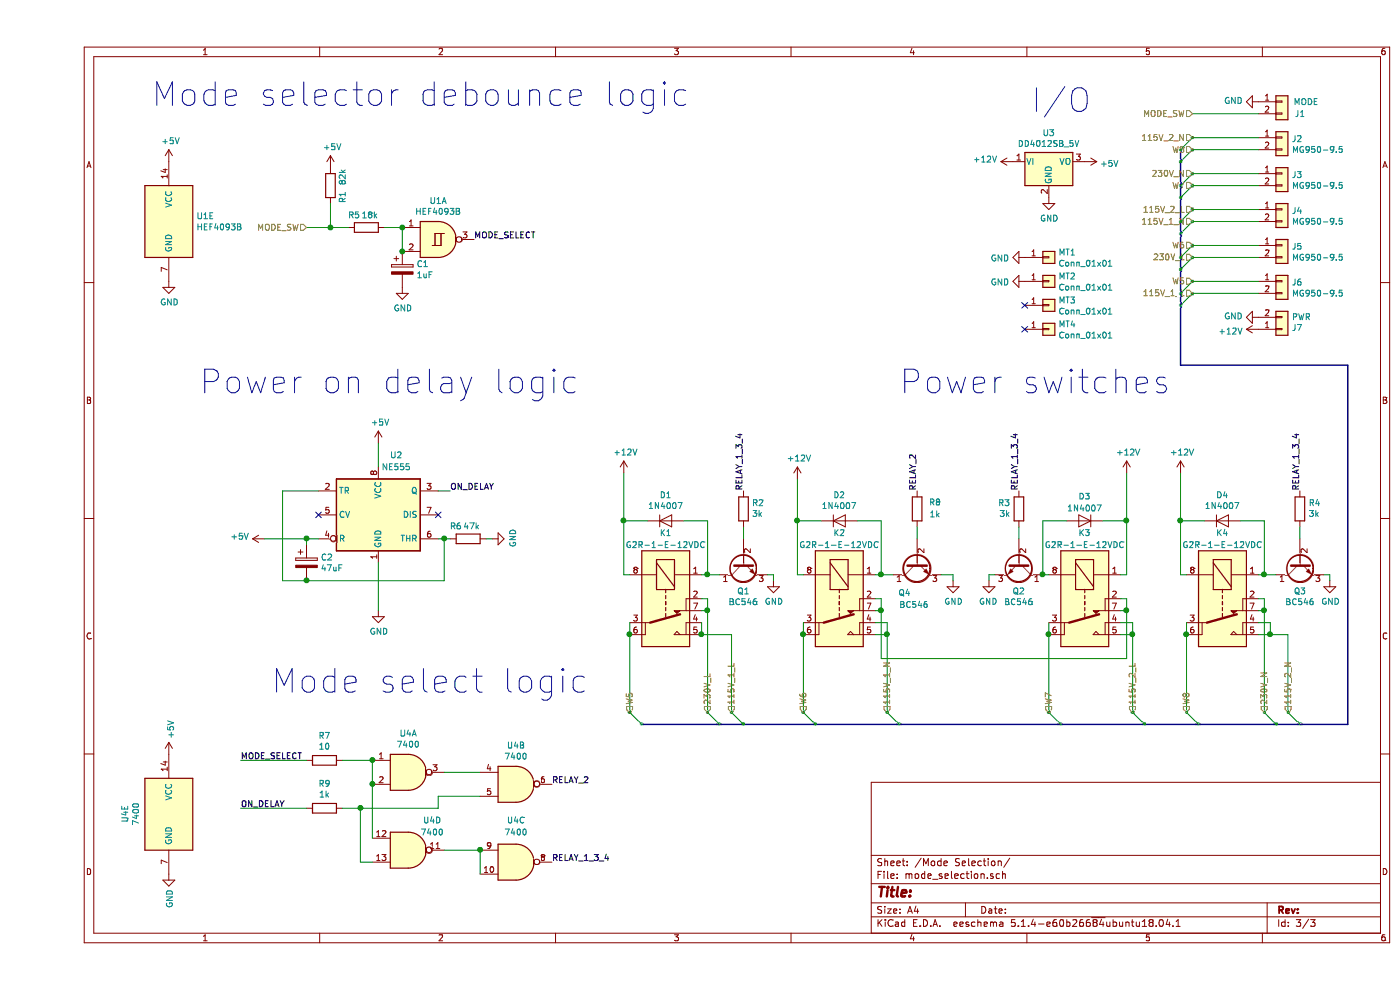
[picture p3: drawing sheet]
EESchema Schematic File Version 4
LIBS:isolation-transformer-cache
EELAYER 30 0
EELAYER END
$Descr A4 11693 8268
encoding utf-8
Sheet 3 3
Title ""
Date ""
Rev ""
Comp ""
Comment1 ""
Comment2 ""
Comment3 ""
Comment4 ""
$EndDescr
Wire Wire Line
	3700 7300 3700 7100
Wire Wire Line
	2550 6350 2800 6350
Wire Wire Line
	1700 6350 2250 6350
$Comp
L Device:R R7
U 1 1
P 2400 6350
F 0 "R7" V 2193 6350 50  0000 C CNN
F 1 "10" V 2284 6350 50  0000 C CNN
F 2 "Resistor_THT:R_Axial_DIN0207_L6.3mm_D2.5mm_P2.54mm_Vertical" V 2330 6350 50  0001 C CNN
F 3 "~" H 2400 6350 50  0001 C CNN
	1    2400 6350
	0    1    1    0   
$EndComp
$Comp
L power:GND #PWR0106
U 1 1
P 1100 7300
F 0 "#PWR0106" H 1100 7050 50  0001 C CNN
F 1 "GND" V 1105 7172 50  0000 R CNN
F 2 "" H 1100 7300 50  0001 C CNN
F 3 "" H 1100 7300 50  0001 C CNN
	1    1100 7300
	1    0    0    -1  
$EndComp
$Comp
L power:+5V #PWR0105
U 1 1
P 1100 6300
F 0 "#PWR0105" H 1100 6150 50  0001 C CNN
F 1 "+5V" V 1115 6428 50  0000 L CNN
F 2 "" H 1100 6300 50  0001 C CNN
F 3 "" H 1100 6300 50  0001 C CNN
	1    1100 6300
	1    0    0    -1  
$EndComp
Wire Wire Line
	3400 7100 3700 7100
Wire Wire Line
	2700 6750 2550 6750
Wire Wire Line
	2700 7200 2700 6750
Wire Wire Line
	2800 7200 2700 7200
Wire Wire Line
	3700 6450 3400 6450
Connection ~ 2700 6750
Wire Wire Line
	3350 6750 2700 6750
Wire Wire Line
	3350 6650 3350 6750
Wire Wire Line
	3700 6650 3350 6650
Wire Wire Line
	1700 6750 2250 6750
$Comp
L Device:R R9
U 1 1
P 2400 6750
F 0 "R9" V 2193 6750 50  0000 C CNN
F 1 "1k" V 2284 6750 50  0000 C CNN
F 2 "Resistor_THT:R_Axial_DIN0207_L6.3mm_D2.5mm_P2.54mm_Vertical" V 2330 6750 50  0001 C CNN
F 3 "~" H 2400 6750 50  0001 C CNN
	1    2400 6750
	0    1    1    0   
$EndComp
$Comp
L 74xx:7400 U4
U 5 1
P 1100 6800
F 0 "U4" V 733 6800 50  0000 C CNN
F 1 "7400" V 824 6800 50  0000 C CNN
F 2 "Package_DIP:DIP-14_W7.62mm_Socket_LongPads" H 1100 6800 50  0001 C CNN
F 3 "http://www.ti.com/lit/gpn/sn7400" H 1100 6800 50  0001 C CNN
	5    1100 6800
	1    0    0    -1  
$EndComp
$Comp
L 74xx:7400 U4
U 4 1
P 3100 7100
F 0 "U4" H 3300 7350 50  0000 C CNN
F 1 "7400" H 3300 7250 50  0000 C CNN
F 2 "Package_DIP:DIP-14_W7.62mm_Socket_LongPads" H 3100 7100 50  0001 C CNN
F 3 "http://www.ti.com/lit/gpn/sn7400" H 3100 7100 50  0001 C CNN
	4    3100 7100
	1    0    0    -1  
$EndComp
Connection ~ 3700 7100
$Comp
L 74xx:7400 U4
U 3 1
P 4000 7200
F 0 "U4" H 4000 7550 50  0000 C CNN
F 1 "7400" H 4000 7450 50  0000 C CNN
F 2 "Package_DIP:DIP-14_W7.62mm_Socket_LongPads" H 4000 7200 50  0001 C CNN
F 3 "http://www.ti.com/lit/gpn/sn7400" H 4000 7200 50  0001 C CNN
	3    4000 7200
	1    0    0    -1  
$EndComp
$Comp
L 74xx:7400 U4
U 2 1
P 4000 6550
F 0 "U4" H 4000 6875 50  0000 C CNN
F 1 "7400" H 4000 6784 50  0000 C CNN
F 2 "Package_DIP:DIP-14_W7.62mm_Socket_LongPads" H 4000 6550 50  0001 C CNN
F 3 "http://www.ti.com/lit/gpn/sn7400" H 4000 6550 50  0001 C CNN
	2    4000 6550
	1    0    0    -1  
$EndComp
Wire Wire Line
	2800 7000 2800 6550
Wire Wire Line
	2800 6550 2800 6350
Connection ~ 2800 6550
Connection ~ 2800 6350
$Comp
L 74xx:7400 U4
U 1 1
P 3100 6450
F 0 "U4" H 3100 6775 50  0000 C CNN
F 1 "7400" H 3100 6684 50  0000 C CNN
F 2 "Package_DIP:DIP-14_W7.62mm_Socket_LongPads" H 3100 6450 50  0001 C CNN
F 3 "http://www.ti.com/lit/gpn/sn7400" H 3100 6450 50  0001 C CNN
	1    3100 6450
	1    0    0    -1  
$EndComp
NoConn ~ 8250 2750
NoConn ~ 8250 2550
$Comp
L Connector_Generic:Conn_01x01 MT4
U 1 1
P 8450 2750
F 0 "MT4" H 8530 2792 50  0000 L CNN
F 1 "Conn_01x01" H 8530 2701 50  0000 L CNN
F 2 "MountingHole:MountingHole_3.2mm_M3" H 8450 2750 50  0001 C CNN
F 3 "~" H 8450 2750 50  0001 C CNN
	1    8450 2750
	1    0    0    -1  
$EndComp
$Comp
L Connector_Generic:Conn_01x01 MT3
U 1 1
P 8450 2550
F 0 "MT3" H 8530 2592 50  0000 L CNN
F 1 "Conn_01x01" H 8530 2501 50  0000 L CNN
F 2 "MountingHole:MountingHole_3.2mm_M3" H 8450 2550 50  0001 C CNN
F 3 "~" H 8450 2550 50  0001 C CNN
	1    8450 2550
	1    0    0    -1  
$EndComp
$Comp
L Connector_Generic:Conn_01x01 MT2
U 1 1
P 8450 2350
F 0 "MT2" H 8530 2392 50  0000 L CNN
F 1 "Conn_01x01" H 8530 2301 50  0000 L CNN
F 2 "MountingHole:MountingHole_3.2mm_M3_Pad" H 8450 2350 50  0001 C CNN
F 3 "~" H 8450 2350 50  0001 C CNN
	1    8450 2350
	1    0    0    -1  
$EndComp
$Comp
L Connector_Generic:Conn_01x01 MT1
U 1 1
P 8450 2150
F 0 "MT1" H 8530 2192 50  0000 L CNN
F 1 "Conn_01x01" H 8530 2101 50  0000 L CNN
F 2 "MountingHole:MountingHole_3.2mm_M3_Pad" H 8450 2150 50  0001 C CNN
F 3 "~" H 8450 2150 50  0001 C CNN
	1    8450 2150
	1    0    0    -1  
$EndComp
Wire Wire Line
	10200 1150 9650 1150
Wire Wire Line
	10200 2450 9650 2450
Wire Wire Line
	10200 2150 9650 2150
Wire Wire Line
	10200 2050 9650 2050
Wire Wire Line
	10200 1850 9650 1850
Wire Wire Line
	10200 1750 9650 1750
Wire Wire Line
	10200 1550 9650 1550
Wire Wire Line
	10200 1450 9650 1450
Wire Wire Line
	5800 5300 5800 5950
Wire Wire Line
	5600 5100 5600 5950
Wire Wire Line
	10450 5300 10450 5950
Wire Wire Line
	10250 5950 10250 5100
Wire Wire Line
	9150 5300 9150 5950
Wire Wire Line
	7100 5300 7100 5950
Wire Wire Line
	9100 5500 9100 5100
Wire Wire Line
	7050 5500 9100 5500
Wire Wire Line
	7050 5100 7050 5500
Wire Wire Line
	7650 4800 7650 4850
Wire Wire Line
	7550 4800 7650 4800
Wire Wire Line
	7350 4500 7350 4400
Text Notes 8300 950  0    197  ~ 0
I/O
Text Notes 7200 3300 0    197  ~ 0
Power switches
Text Notes 1350 3300 0    197  ~ 0
Power on delay logic
Text Notes 950  900  0    197  ~ 0
Mode selector debounce logic
Text Notes 1950 5800 0    197  ~ 0
Mode select logic
Wire Wire Line
	9100 4350 9100 3950
Wire Wire Line
	8900 4350 9100 4350
Wire Wire Line
	8400 4350 8600 4350
Wire Wire Line
	10200 2350 9650 2350
Wire Wire Line
	10200 1250 9650 1250
$Comp
L power:GND #PWR0117
U 1 1
P 10200 2650
F 0 "#PWR0117" H 10200 2400 50  0001 C CNN
F 1 "GND" V 10205 2522 50  0000 R CNN
F 2 "" H 10200 2650 50  0001 C CNN
F 3 "" H 10200 2650 50  0001 C CNN
	1    10200 2650
	0    1    -1   0   
$EndComp
$Comp
L power:+12V #PWR0116
U 1 1
P 10200 2750
F 0 "#PWR0116" H 10200 2600 50  0001 C CNN
F 1 "+12V" V 10215 2878 50  0000 L CNN
F 2 "" H 10200 2750 50  0001 C CNN
F 3 "" H 10200 2750 50  0001 C CNN
	1    10200 2750
	0    -1   1    0   
$EndComp
$Comp
L Connector_Generic:Conn_01x02 J7
U 1 1
P 10400 2750
F 0 "J7" H 10480 2742 50  0000 L CNN
F 1 "PWR" H 10480 2651 50  0000 L CNN
F 2 "CustomParts:TerminalBlock_bornier-2_P5.08mm_no_line" H 10400 2750 50  0001 C CNN
F 3 "~" H 10400 2750 50  0001 C CNN
	1    10400 2750
	1    0    0    1   
$EndComp
$Comp
L Connector_Generic:Conn_01x02 J6
U 1 1
P 10400 2350
F 0 "J6" H 10480 2342 50  0000 L CNN
F 1 "MG950-9.5" H 10480 2251 50  0000 L CNN
F 2 "CustomParts:TerminalBlock_CixiMeigan_MG950-9.5-2_P9.52mm" H 10400 2350 50  0001 C CNN
F 3 "~" H 10400 2350 50  0001 C CNN
	1    10400 2350
	1    0    0    -1  
$EndComp
$Comp
L Connector_Generic:Conn_01x02 J5
U 1 1
P 10400 2050
F 0 "J5" H 10480 2042 50  0000 L CNN
F 1 "MG950-9.5" H 10480 1951 50  0000 L CNN
F 2 "CustomParts:TerminalBlock_CixiMeigan_MG950-9.5-2_P9.52mm" H 10400 2050 50  0001 C CNN
F 3 "~" H 10400 2050 50  0001 C CNN
	1    10400 2050
	1    0    0    -1  
$EndComp
$Comp
L Connector_Generic:Conn_01x02 J4
U 1 1
P 10400 1750
F 0 "J4" H 10480 1742 50  0000 L CNN
F 1 "MG950-9.5" H 10480 1651 50  0000 L CNN
F 2 "CustomParts:TerminalBlock_CixiMeigan_MG950-9.5-2_P9.52mm" H 10400 1750 50  0001 C CNN
F 3 "~" H 10400 1750 50  0001 C CNN
	1    10400 1750
	1    0    0    -1  
$EndComp
$Comp
L Connector_Generic:Conn_01x02 J3
U 1 1
P 10400 1450
F 0 "J3" H 10480 1442 50  0000 L CNN
F 1 "MG950-9.5" H 10480 1351 50  0000 L CNN
F 2 "CustomParts:TerminalBlock_CixiMeigan_MG950-9.5-2_P9.52mm" H 10400 1450 50  0001 C CNN
F 3 "~" H 10400 1450 50  0001 C CNN
	1    10400 1450
	1    0    0    -1  
$EndComp
$Comp
L Connector_Generic:Conn_01x02 J2
U 1 1
P 10400 1150
F 0 "J2" H 10480 1142 50  0000 L CNN
F 1 "MG950-9.5" H 10480 1051 50  0000 L CNN
F 2 "CustomParts:TerminalBlock_CixiMeigan_MG950-9.5-2_P9.52mm" H 10400 1150 50  0001 C CNN
F 3 "~" H 10400 1150 50  0001 C CNN
	1    10400 1150
	1    0    0    -1  
$EndComp
$Comp
L power:+5V #PWR0126
U 1 1
P 1100 1350
F 0 "#PWR0126" H 1100 1200 50  0001 C CNN
F 1 "+5V" H 1115 1523 50  0000 C CNN
F 2 "" H 1100 1350 50  0001 C CNN
F 3 "" H 1100 1350 50  0001 C CNN
	1    1100 1350
	1    0    0    -1  
$EndComp
$Comp
L power:GND #PWR0125
U 1 1
P 1100 2350
F 0 "#PWR0125" H 1100 2100 50  0001 C CNN
F 1 "GND" H 1105 2177 50  0000 C CNN
F 2 "" H 1100 2350 50  0001 C CNN
F 3 "" H 1100 2350 50  0001 C CNN
	1    1100 2350
	1    0    0    -1  
$EndComp
$Comp
L Connector_Generic:Conn_01x02 J1
U 1 1
P 10400 850
F 0 "J1" H 10550 750 50  0000 C CNN
F 1 "MODE" H 10600 850 50  0000 C CNN
F 2 "Connector_JST:JST_PH_B2B-PH-K_1x02_P2.00mm_Vertical" H 10400 850 50  0001 C CNN
F 3 "~" H 10400 850 50  0001 C CNN
	1    10400 850 
	1    0    0    -1  
$EndComp
Wire Wire Line
	2450 1900 2250 1900
Wire Wire Line
	2450 1900 2600 1900
Connection ~ 2450 1900
Wire Wire Line
	2450 1700 2450 1900
Wire Wire Line
	2900 1900 3050 1900
$Comp
L power:+5V #PWR0123
U 1 1
P 2450 1400
F 0 "#PWR0123" H 2450 1250 50  0001 C CNN
F 1 "+5V" H 2465 1573 50  0000 C CNN
F 2 "" H 2450 1400 50  0001 C CNN
F 3 "" H 2450 1400 50  0001 C CNN
	1    2450 1400
	1    0    0    -1  
$EndComp
$Comp
L power:GND #PWR0122
U 1 1
P 3050 2400
F 0 "#PWR0122" H 3050 2150 50  0001 C CNN
F 1 "GND" H 3055 2227 50  0000 C CNN
F 2 "" H 3050 2400 50  0001 C CNN
F 3 "" H 3050 2400 50  0001 C CNN
	1    3050 2400
	1    0    0    -1  
$EndComp
Wire Wire Line
	3050 2100 3050 1900
$Comp
L Device:R R5
U 1 1
P 2750 1900
F 0 "R5" V 2850 1950 50  0000 L CNN
F 1 "18k" V 2850 1800 50  0000 L CNN
F 2 "Resistor_THT:R_Axial_DIN0207_L6.3mm_D2.5mm_P2.54mm_Vertical" V 2680 1900 50  0001 C CNN
F 3 "~" H 2750 1900 50  0001 C CNN
	1    2750 1900
	0    -1   -1   0   
$EndComp
$Comp
L Device:R R1
U 1 1
P 2450 1550
F 0 "R1" V 2550 1400 50  0000 L CNN
F 1 "82k" V 2550 1550 50  0000 L CNN
F 2 "Resistor_THT:R_Axial_DIN0207_L6.3mm_D2.5mm_P2.54mm_Vertical" V 2380 1550 50  0001 C CNN
F 3 "~" H 2450 1550 50  0001 C CNN
	1    2450 1550
	1    0    0    -1  
$EndComp
$Comp
L Device:CP C1
U 1 1
P 3050 2250
F 0 "C1" H 3168 2296 50  0000 L CNN
F 1 "1uF" H 3168 2205 50  0000 L CNN
F 2 "Capacitor_THT:CP_Radial_Tantal_D4.5mm_P2.50mm" H 3088 2100 50  0001 C CNN
F 3 "~" H 3050 2250 50  0001 C CNN
	1    3050 2250
	1    0    0    -1  
$EndComp
$Comp
L 4xxx:HEF4093B U1
U 5 1
P 1100 1850
F 0 "U1" H 1330 1896 50  0000 L CNN
F 1 "HEF4093B" H 1330 1805 50  0000 L CNN
F 2 "Package_DIP:DIP-14_W7.62mm_Socket_LongPads" H 1100 1850 50  0001 C CNN
F 3 "https://assets.nexperia.com/documents/data-sheet/HEF4093B.pdf" H 1100 1850 50  0001 C CNN
	5    1100 1850
	1    0    0    -1  
$EndComp
Connection ~ 3050 2100
Connection ~ 3050 1900
$Comp
L 4xxx:HEF4093B U1
U 1 1
P 3350 2000
F 0 "U1" H 3350 2325 50  0000 C CNN
F 1 "HEF4093B" H 3350 2234 50  0000 C CNN
F 2 "Package_DIP:DIP-14_W7.62mm_Socket_LongPads" H 3350 2000 50  0001 C CNN
F 3 "https://assets.nexperia.com/documents/data-sheet/HEF4093B.pdf" H 3350 2000 50  0001 C CNN
	1    3350 2000
	1    0    0    -1  
$EndComp
$Comp
L power:+5V #PWR0121
U 1 1
P 8750 1350
F 0 "#PWR0121" H 8750 1200 50  0001 C CNN
F 1 "+5V" V 8765 1478 50  0000 L CNN
F 2 "" H 8750 1350 50  0001 C CNN
F 3 "" H 8750 1350 50  0001 C CNN
	1    8750 1350
	0    1    1    0   
$EndComp
$Comp
L power:+12V #PWR0120
U 1 1
P 8150 1350
F 0 "#PWR0120" H 8150 1200 50  0001 C CNN
F 1 "+12V" V 8165 1478 50  0000 L CNN
F 2 "" H 8150 1350 50  0001 C CNN
F 3 "" H 8150 1350 50  0001 C CNN
	1    8150 1350
	0    -1   -1   0   
$EndComp
$Comp
L power:GND #PWR0119
U 1 1
P 8450 1650
F 0 "#PWR0119" H 8450 1400 50  0001 C CNN
F 1 "GND" H 8455 1477 50  0000 C CNN
F 2 "" H 8450 1650 50  0001 C CNN
F 3 "" H 8450 1650 50  0001 C CNN
	1    8450 1650
	1    0    0    -1  
$EndComp
$Comp
L Regulator_Linear:LM7805_TO220 U3
U 1 1
P 8450 1350
F 0 "U3" H 8450 1592 50  0000 C CNN
F 1 "DD4012SB_5V" H 8450 1501 50  0000 C CNN
F 2 "CustomParts:TO-220-3_Horizontal_TabDown_NoHole" H 8450 1575 50  0001 C CIN
F 3 "http://www.fairchildsemi.com/ds/LM/LM7805.pdf" H 8450 1300 50  0001 C CNN
	1    8450 1350
	1    0    0    -1  
$EndComp
Wire Wire Line
	10800 4800 10800 4850
Wire Wire Line
	10750 4800 10800 4800
Wire Wire Line
	7950 4850 7950 4800
Wire Wire Line
	7950 4800 8000 4800
Wire Wire Line
	6150 4800 6100 4800
Wire Wire Line
	6150 4850 6150 4800
Wire Wire Line
	10300 5300 10450 5300
Wire Wire Line
	10200 5300 10300 5300
Connection ~ 10300 5300
Wire Wire Line
	10300 5200 10300 5300
Wire Wire Line
	10200 5200 10300 5200
Wire Wire Line
	10250 5100 10200 5100
Connection ~ 10250 5100
Wire Wire Line
	10250 5000 10250 5100
Wire Wire Line
	10200 5000 10250 5000
$Comp
L power:+12V #PWR0115
U 1 1
P 9550 3950
F 0 "#PWR0115" H 9550 3800 50  0001 C CNN
F 1 "+12V" H 9565 4123 50  0000 C CNN
F 2 "" H 9550 3950 50  0001 C CNN
F 3 "" H 9550 3950 50  0001 C CNN
	1    9550 3950
	1    0    0    -1  
$EndComp
Wire Wire Line
	10550 4500 10550 4400
Wire Wire Line
	9550 4800 9600 4800
Wire Wire Line
	9550 4350 9550 3950
Wire Wire Line
	9550 4350 9550 4800
Connection ~ 9550 4350
Wire Wire Line
	9750 4350 9550 4350
Wire Wire Line
	10250 4800 10350 4800
Wire Wire Line
	10250 4350 10250 4800
Wire Wire Line
	10050 4350 10250 4350
Connection ~ 10250 4800
Wire Wire Line
	10200 4800 10250 4800
$Comp
L power:GND #PWR0114
U 1 1
P 10800 4850
F 0 "#PWR0114" H 10800 4600 50  0001 C CNN
F 1 "GND" H 10805 4677 50  0000 C CNN
F 2 "" H 10800 4850 50  0001 C CNN
F 3 "" H 10800 4850 50  0001 C CNN
	1    10800 4850
	1    0    0    -1  
$EndComp
$Comp
L Device:R R4
U 1 1
P 10550 4250
F 0 "R4" H 10480 4204 50  0000 R CNN
F 1 "3k" H 10480 4295 50  0000 R CNN
F 2 "Resistor_THT:R_Axial_DIN0207_L6.3mm_D2.5mm_P2.54mm_Vertical" V 10480 4250 50  0001 C CNN
F 3 "~" H 10550 4250 50  0001 C CNN
	1    10550 4250
	-1   0    0    1   
$EndComp
$Comp
L Transistor_BJT:BC546 Q3
U 1 1
P 10550 4700
F 0 "Q3" V 10786 4700 50  0000 C CNN
F 1 "BC546" V 10877 4700 50  0000 C CNN
F 2 "Package_TO_SOT_THT:TO-92_HandSolder" H 10750 4625 50  0001 L CIN
F 3 "http://www.fairchildsemi.com/ds/BC/BC547.pdf" H 10550 4700 50  0001 L CNN
	1    10550 4700
	0    -1   1    0   
$EndComp
$Comp
L Diode:1N4007 D4
U 1 1
P 9900 4350
F 0 "D4" H 9900 4566 50  0000 C CNN
F 1 "1N4007" H 9900 4475 50  0000 C CNN
F 2 "Diode_THT:D_DO-41_SOD81_P10.16mm_Horizontal" H 9900 4175 50  0001 C CNN
F 3 "http://www.vishay.com/docs/88503/1n4001.pdf" H 9900 4350 50  0001 C CNN
	1    9900 4350
	1    0    0    -1  
$EndComp
$Comp
L CustomParts:Omron_G2R-1-E K4
U 1 1
P 9900 5000
F 0 "K4" V 9350 5000 50  0000 C CNN
F 1 "G2R-1-E-12VDC" V 9450 5000 50  0000 C CNN
F 2 "CustomParts:Relay_SPDT_Omron_G2R-1-E" H 9850 4600 50  0001 C CNN
F 3 "https://omronfs.omron.com/en_US/ecb/products/pdf/en-g2r.pdf" H 9900 5250 50  0001 C CNN
	1    9900 5000
	0    1    1    0   
$EndComp
Wire Wire Line
	9150 5300 9050 5300
Connection ~ 9150 5300
Wire Wire Line
	9150 5200 9150 5300
Wire Wire Line
	9050 5200 9150 5200
Wire Wire Line
	9100 5100 9050 5100
Connection ~ 9100 5100
Wire Wire Line
	9100 5000 9100 5100
Wire Wire Line
	9050 5000 9100 5000
$Comp
L power:+12V #PWR0113
U 1 1
P 9100 3950
F 0 "#PWR0113" H 9100 3800 50  0001 C CNN
F 1 "+12V" H 9115 4123 50  0000 C CNN
F 2 "" H 9100 3950 50  0001 C CNN
F 3 "" H 9100 3950 50  0001 C CNN
	1    9100 3950
	1    0    0    -1  
$EndComp
Wire Wire Line
	8200 4500 8200 4400
Wire Wire Line
	8400 4800 8450 4800
Wire Wire Line
	8400 4350 8400 4800
Connection ~ 9100 4350
Wire Wire Line
	9100 4350 9100 4800
Wire Wire Line
	9050 4800 9100 4800
$Comp
L power:GND #PWR0112
U 1 1
P 7950 4850
F 0 "#PWR0112" H 7950 4600 50  0001 C CNN
F 1 "GND" H 7955 4677 50  0000 C CNN
F 2 "" H 7950 4850 50  0001 C CNN
F 3 "" H 7950 4850 50  0001 C CNN
	1    7950 4850
	-1   0    0    -1  
$EndComp
$Comp
L Device:R R3
U 1 1
P 8200 4250
F 0 "R3" H 8130 4204 50  0000 R CNN
F 1 "3k" H 8130 4295 50  0000 R CNN
F 2 "Resistor_THT:R_Axial_DIN0207_L6.3mm_D2.5mm_P2.54mm_Vertical" V 8130 4250 50  0001 C CNN
F 3 "~" H 8200 4250 50  0001 C CNN
	1    8200 4250
	1    0    0    1   
$EndComp
Connection ~ 8400 4800
$Comp
L Transistor_BJT:BC546 Q2
U 1 1
P 8200 4700
F 0 "Q2" V 8436 4700 50  0000 C CNN
F 1 "BC546" V 8527 4700 50  0000 C CNN
F 2 "Package_TO_SOT_THT:TO-92_HandSolder" H 8400 4625 50  0001 L CIN
F 3 "http://www.fairchildsemi.com/ds/BC/BC547.pdf" H 8200 4700 50  0001 L CNN
	1    8200 4700
	0    1    1    0   
$EndComp
$Comp
L Diode:1N4007 D3
U 1 1
P 8750 4350
F 0 "D3" H 8750 4150 50  0000 C CNN
F 1 "1N4007" H 8750 4250 50  0000 C CNN
F 2 "Diode_THT:D_DO-41_SOD81_P10.16mm_Horizontal" H 8750 4175 50  0001 C CNN
F 3 "http://www.vishay.com/docs/88503/1n4001.pdf" H 8750 4350 50  0001 C CNN
	1    8750 4350
	-1   0    0    1   
$EndComp
Wire Wire Line
	7100 5300 7000 5300
Connection ~ 7100 5300
Wire Wire Line
	7050 5100 7000 5100
Connection ~ 7050 5100
Wire Wire Line
	7050 5000 7050 5100
Wire Wire Line
	7000 5000 7050 5000
Wire Wire Line
	5550 5300 5800 5300
Wire Wire Line
	5550 5200 5550 5300
Wire Wire Line
	5600 5100 5550 5100
Connection ~ 5600 5100
Wire Wire Line
	5600 5000 5600 5100
Wire Wire Line
	5550 5000 5600 5000
$Comp
L power:+12V #PWR0111
U 1 1
P 4900 3950
F 0 "#PWR0111" H 4900 3800 50  0001 C CNN
F 1 "+12V" H 4915 4123 50  0000 C CNN
F 2 "" H 4900 3950 50  0001 C CNN
F 3 "" H 4900 3950 50  0001 C CNN
	1    4900 3950
	1    0    0    -1  
$EndComp
Wire Wire Line
	5900 4500 5900 4400
Wire Wire Line
	4900 4800 4950 4800
Wire Wire Line
	4900 4350 4900 3950
Wire Wire Line
	4900 4350 4900 4800
Connection ~ 4900 4350
Wire Wire Line
	5100 4350 4900 4350
Wire Wire Line
	5600 4800 5700 4800
Wire Wire Line
	5600 4350 5600 4800
Wire Wire Line
	5400 4350 5600 4350
Connection ~ 5600 4800
Wire Wire Line
	5550 4800 5600 4800
$Comp
L power:GND #PWR0110
U 1 1
P 6150 4850
F 0 "#PWR0110" H 6150 4600 50  0001 C CNN
F 1 "GND" H 6155 4677 50  0000 C CNN
F 2 "" H 6150 4850 50  0001 C CNN
F 3 "" H 6150 4850 50  0001 C CNN
	1    6150 4850
	1    0    0    -1  
$EndComp
$Comp
L Device:R R2
U 1 1
P 5900 4250
F 0 "R2" H 5830 4204 50  0000 R CNN
F 1 "3k" H 5830 4295 50  0000 R CNN
F 2 "Resistor_THT:R_Axial_DIN0207_L6.3mm_D2.5mm_P2.54mm_Vertical" V 5830 4250 50  0001 C CNN
F 3 "~" H 5900 4250 50  0001 C CNN
	1    5900 4250
	-1   0    0    1   
$EndComp
$Comp
L Transistor_BJT:BC546 Q1
U 1 1
P 5900 4700
F 0 "Q1" V 6136 4700 50  0000 C CNN
F 1 "BC546" V 6227 4700 50  0000 C CNN
F 2 "Package_TO_SOT_THT:TO-92_HandSolder" H 6100 4625 50  0001 L CIN
F 3 "http://www.fairchildsemi.com/ds/BC/BC547.pdf" H 5900 4700 50  0001 L CNN
	1    5900 4700
	0    -1   1    0   
$EndComp
Wire Wire Line
	6350 4800 6400 4800
Wire Wire Line
	6350 4350 6350 4000
Wire Wire Line
	6350 4350 6550 4350
Connection ~ 6350 4350
Wire Wire Line
	6350 4800 6350 4350
Wire Wire Line
	7050 4350 6850 4350
Wire Wire Line
	7150 4800 7050 4800
Wire Wire Line
	7050 4800 7000 4800
Connection ~ 7050 4800
Wire Wire Line
	7050 4800 7050 4350
$Comp
L power:+12V #PWR0109
U 1 1
P 6350 4000
F 0 "#PWR0109" H 6350 3850 50  0001 C CNN
F 1 "+12V" H 6365 4173 50  0000 C CNN
F 2 "" H 6350 4000 50  0001 C CNN
F 3 "" H 6350 4000 50  0001 C CNN
	1    6350 4000
	1    0    0    -1  
$EndComp
$Comp
L Diode:1N4007 D1
U 1 1
P 5250 4350
F 0 "D1" H 5250 4566 50  0000 C CNN
F 1 "1N4007" H 5250 4475 50  0000 C CNN
F 2 "Diode_THT:D_DO-41_SOD81_P10.16mm_Horizontal" H 5250 4175 50  0001 C CNN
F 3 "http://www.vishay.com/docs/88503/1n4001.pdf" H 5250 4350 50  0001 C CNN
	1    5250 4350
	1    0    0    -1  
$EndComp
$Comp
L Diode:1N4007 D2
U 1 1
P 6700 4350
F 0 "D2" H 6700 4566 50  0000 C CNN
F 1 "1N4007" H 6700 4475 50  0000 C CNN
F 2 "Diode_THT:D_DO-41_SOD81_P10.16mm_Horizontal" H 6700 4175 50  0001 C CNN
F 3 "http://www.vishay.com/docs/88503/1n4001.pdf" H 6700 4350 50  0001 C CNN
	1    6700 4350
	1    0    0    -1  
$EndComp
$Comp
L CustomParts:Omron_G2R-1-E K1
U 1 1
P 5250 5000
F 0 "K1" V 4700 5000 50  0000 C CNN
F 1 "G2R-1-E-12VDC" V 4800 5000 50  0000 C CNN
F 2 "CustomParts:Relay_SPDT_Omron_G2R-1-E" H 5200 4600 50  0001 C CNN
F 3 "https://omronfs.omron.com/en_US/ecb/products/pdf/en-g2r.pdf" H 5250 5250 50  0001 C CNN
	1    5250 5000
	0    1    1    0   
$EndComp
$Comp
L CustomParts:Omron_G2R-1-E K2
U 1 1
P 6700 5000
F 0 "K2" V 6150 5000 50  0000 C CNN
F 1 "G2R-1-E-12VDC" V 6250 5000 50  0000 C CNN
F 2 "CustomParts:Relay_SPDT_Omron_G2R-1-E" H 6650 4600 50  0001 C CNN
F 3 "https://omronfs.omron.com/en_US/ecb/products/pdf/en-g2r.pdf" H 6700 5250 50  0001 C CNN
	1    6700 5000
	0    1    1    0   
$EndComp
$Comp
L power:GND #PWR0107
U 1 1
P 7650 4850
F 0 "#PWR0107" H 7650 4600 50  0001 C CNN
F 1 "GND" H 7655 4677 50  0000 C CNN
F 2 "" H 7650 4850 50  0001 C CNN
F 3 "" H 7650 4850 50  0001 C CNN
	1    7650 4850
	1    0    0    -1  
$EndComp
$Comp
L Device:R R8
U 1 1
P 7350 4250
F 0 "R8" H 7200 4200 50  0000 C CNN
F 1 "1k" H 7200 4300 50  0000 C CNN
F 2 "Resistor_THT:R_Axial_DIN0207_L6.3mm_D2.5mm_P2.54mm_Vertical" V 7280 4250 50  0001 C CNN
F 3 "~" H 7350 4250 50  0001 C CNN
	1    7350 4250
	-1   0    0    1   
$EndComp
$Comp
L Transistor_BJT:BC546 Q4
U 1 1
P 7350 4700
F 0 "Q4" V 7600 4750 50  0000 L CNN
F 1 "BC546" V 7700 4600 50  0000 L CNN
F 2 "Package_TO_SOT_THT:TO-92_HandSolder" H 7550 4625 50  0001 L CIN
F 3 "http://www.fairchildsemi.com/ds/BC/BC547.pdf" H 7350 4700 50  0001 L CNN
	1    7350 4700
	0    -1   1    0   
$EndComp
Wire Wire Line
	2850 3900 2850 3700
$Comp
L power:+5V #PWR0104
U 1 1
P 1900 4500
F 0 "#PWR0104" H 1900 4350 50  0001 C CNN
F 1 "+5V" V 1915 4628 50  0000 L CNN
F 2 "" H 1900 4500 50  0001 C CNN
F 3 "" H 1900 4500 50  0001 C CNN
	1    1900 4500
	0    -1   -1   0   
$EndComp
Wire Wire Line
	2250 4500 1900 4500
Wire Wire Line
	2250 4500 2250 4550
Connection ~ 2250 4500
Wire Wire Line
	2350 4500 2250 4500
Wire Wire Line
	2050 4850 2050 4100
Wire Wire Line
	2850 4700 2850 5100
Wire Wire Line
	3400 4500 3350 4500
Wire Wire Line
	3400 4500 3400 4850
Connection ~ 3400 4500
Wire Wire Line
	3450 4500 3400 4500
Wire Wire Line
	2050 4100 2350 4100
Wire Wire Line
	3800 4500 3750 4500
$Comp
L power:GND #PWR0103
U 1 1
P 3800 4500
F 0 "#PWR0103" H 3800 4250 50  0001 C CNN
F 1 "GND" H 3805 4327 50  0000 C CNN
F 2 "" H 3800 4500 50  0001 C CNN
F 3 "" H 3800 4500 50  0001 C CNN
	1    3800 4500
	0    -1   -1   0   
$EndComp
Wire Wire Line
	3350 4100 3450 4100
NoConn ~ 2350 4300
NoConn ~ 3350 4300
$Comp
L power:+5V #PWR0102
U 1 1
P 2850 3700
F 0 "#PWR0102" H 2850 3550 50  0001 C CNN
F 1 "+5V" H 2865 3873 50  0000 C CNN
F 2 "" H 2850 3700 50  0001 C CNN
F 3 "" H 2850 3700 50  0001 C CNN
	1    2850 3700
	1    0    0    -1  
$EndComp
$Comp
L power:GND #PWR0101
U 1 1
P 2850 5100
F 0 "#PWR0101" H 2850 4850 50  0001 C CNN
F 1 "GND" H 2855 4927 50  0000 C CNN
F 2 "" H 2850 5100 50  0001 C CNN
F 3 "" H 2850 5100 50  0001 C CNN
	1    2850 5100
	1    0    0    -1  
$EndComp
Wire Wire Line
	2250 4850 3400 4850
Wire Wire Line
	2050 4850 2250 4850
Connection ~ 2250 4850
$Comp
L Device:CP C2
U 1 1
P 2250 4700
F 0 "C2" H 2368 4746 50  0000 L CNN
F 1 "47uF" H 2368 4655 50  0000 L CNN
F 2 "Capacitor_THT:CP_Radial_Tantal_D5.0mm_P5.00mm" H 2288 4550 50  0001 C CNN
F 3 "~" H 2250 4700 50  0001 C CNN
	1    2250 4700
	1    0    0    -1  
$EndComp
$Comp
L Device:R R6
U 1 1
P 3600 4500
F 0 "R6" V 3700 4550 50  0000 L CNN
F 1 "47k" V 3700 4400 50  0000 L CNN
F 2 "Resistor_THT:R_Axial_DIN0207_L6.3mm_D2.5mm_P2.54mm_Vertical" V 3530 4500 50  0001 C CNN
F 3 "~" H 3600 4500 50  0001 C CNN
	1    3600 4500
	0    -1   -1   0   
$EndComp
$Comp
L Timer:NE555 U2
U 1 1
P 2850 4300
F 0 "U2" H 3000 4800 50  0000 C CNN
F 1 "NE555" H 3000 4700 50  0000 C CNN
F 2 "Package_DIP:DIP-8_W7.62mm_Socket_LongPads" H 2850 4300 50  0001 C CNN
F 3 "http://www.ti.com/lit/ds/symlink/ne555.pdf" H 2850 4300 50  0001 C CNN
	1    2850 4300
	1    0    0    -1  
$EndComp
Text Label 4300 6550 0    50   ~ 0
RELAY_2
Text Label 4300 7200 0    50   ~ 0
RELAY_1_3_4
Text Label 5900 4100 1    50   ~ 0
RELAY_1_3_4
Text Label 8200 4100 1    50   ~ 0
RELAY_1_3_4
Text Label 10550 4100 1    50   ~ 0
RELAY_1_3_4
Text Label 7350 4100 1    50   ~ 0
RELAY_2
Text Label 3650 2000 0    50   ~ 0
MODE_SELECT
Text Label 1700 6350 0    50   ~ 0
MODE_SELECT
Text Label 1700 6750 0    50   ~ 0
ON_DELAY
Text Label 3450 4100 0    50   ~ 0
ON_DELAY
$Comp
L power:GND #PWR0124
U 1 1
P 10200 850
F 0 "#PWR0124" H 10200 600 50  0001 C CNN
F 1 "GND" V 10205 722 50  0000 R CNN
F 2 "" H 10200 850 50  0001 C CNN
F 3 "" H 10200 850 50  0001 C CNN
	1    10200 850 
	0    1    -1   0   
$EndComp
Wire Wire Line
	10200 950  9650 950 
$Comp
L power:GND #PWR0118
U 1 1
P 8250 2150
F 0 "#PWR0118" H 8250 1900 50  0001 C CNN
F 1 "GND" V 8255 2022 50  0000 R CNN
F 2 "" H 8250 2150 50  0001 C CNN
F 3 "" H 8250 2150 50  0001 C CNN
	1    8250 2150
	0    1    1    0   
$EndComp
$Comp
L power:GND #PWR0108
U 1 1
P 8250 2350
F 0 "#PWR0108" H 8250 2100 50  0001 C CNN
F 1 "GND" V 8255 2222 50  0000 R CNN
F 2 "" H 8250 2350 50  0001 C CNN
F 3 "" H 8250 2350 50  0001 C CNN
	1    8250 2350
	0    1    1    0   
$EndComp
Entry Wire Line
	4950 5950 5050 6050
Entry Wire Line
	5600 5950 5700 6050
Entry Wire Line
	5800 5950 5900 6050
Entry Wire Line
	6400 5950 6500 6050
Entry Wire Line
	7100 5950 7200 6050
Entry Wire Line
	8450 5950 8550 6050
Entry Wire Line
	9150 5950 9250 6050
Entry Wire Line
	9600 5950 9700 6050
Entry Wire Line
	10250 5950 10350 6050
Entry Wire Line
	10450 5950 10550 6050
Entry Wire Line
	9550 2550 9650 2450
Entry Wire Line
	9550 2450 9650 2350
Entry Wire Line
	9550 2250 9650 2150
Entry Wire Line
	9550 2150 9650 2050
Entry Wire Line
	9550 1950 9650 1850
Entry Wire Line
	9550 1850 9650 1750
Entry Wire Line
	9550 1650 9650 1550
Entry Wire Line
	9550 1550 9650 1450
Entry Wire Line
	9550 1350 9650 1250
Entry Wire Line
	9550 1250 9650 1150
Wire Bus Line
	9550 3050 10950 3050
Wire Bus Line
	10950 3050 10950 6050
Text HLabel 9650 950  0    50   Input ~ 0
MODE_SW
Text HLabel 2250 1900 0    50   Input ~ 0
MODE_SW
Text HLabel 9650 1150 0    50   Input ~ 0
115V_2_N
Text HLabel 9650 1250 0    50   Input ~ 0
W8
Text HLabel 9650 1450 0    50   Input ~ 0
230V_N
Text HLabel 9650 1550 0    50   Input ~ 0
W7
Text HLabel 9650 1750 0    50   Input ~ 0
115V_2_L
Text HLabel 9650 1850 0    50   Input ~ 0
115V_1_N
Text HLabel 9650 2050 0    50   Input ~ 0
W6
Text HLabel 9650 2150 0    50   Input ~ 0
230V_L
Text HLabel 9650 2350 0    50   Input ~ 0
W5
Text HLabel 9650 2450 0    50   Input ~ 0
115V_1_L
Text HLabel 10450 5950 1    50   Input ~ 0
115V_2_N
Text HLabel 10250 5950 1    50   Input ~ 0
230V_N
Text HLabel 9600 5950 1    50   Input ~ 0
W8
Text HLabel 9150 5950 1    50   Input ~ 0
115V_2_L
Text HLabel 8450 5950 1    50   Input ~ 0
W7
Text HLabel 7100 5950 1    50   Input ~ 0
115V_1_N
Text HLabel 6400 5950 1    50   Input ~ 0
W6
Text HLabel 5800 5950 1    50   Input ~ 0
115V_1_L
Text HLabel 5600 5950 1    50   Input ~ 0
230V_L
Text HLabel 4950 5950 1    50   Input ~ 0
W5
Wire Wire Line
	4950 5200 4950 5300
Connection ~ 4950 5300
Wire Wire Line
	4950 5300 4950 5950
Connection ~ 5550 5300
Wire Wire Line
	6400 5200 6400 5300
Connection ~ 6400 5300
Wire Wire Line
	6400 5300 6400 5950
Wire Wire Line
	7100 5200 7100 5300
Wire Wire Line
	7000 5200 7100 5200
Wire Wire Line
	8450 5200 8450 5300
$Comp
L CustomParts:Omron_G2R-1-E K3
U 1 1
P 8750 5000
F 0 "K3" V 8200 5000 50  0000 C CNN
F 1 "G2R-1-E-12VDC" V 8300 5000 50  0000 C CNN
F 2 "CustomParts:Relay_SPDT_Omron_G2R-1-E" H 8700 4600 50  0001 C CNN
F 3 "https://omronfs.omron.com/en_US/ecb/products/pdf/en-g2r.pdf" H 8750 5250 50  0001 C CNN
	1    8750 5000
	0    1    1    0   
$EndComp
Connection ~ 8450 5300
Wire Wire Line
	8450 5300 8450 5950
Wire Wire Line
	9600 5200 9600 5300
Connection ~ 9600 5300
Wire Wire Line
	9600 5300 9600 5950
Wire Bus Line
	5050 6050 10950 6050
Wire Bus Line
	9550 1250 9550 3050
$EndSCHEMATC
